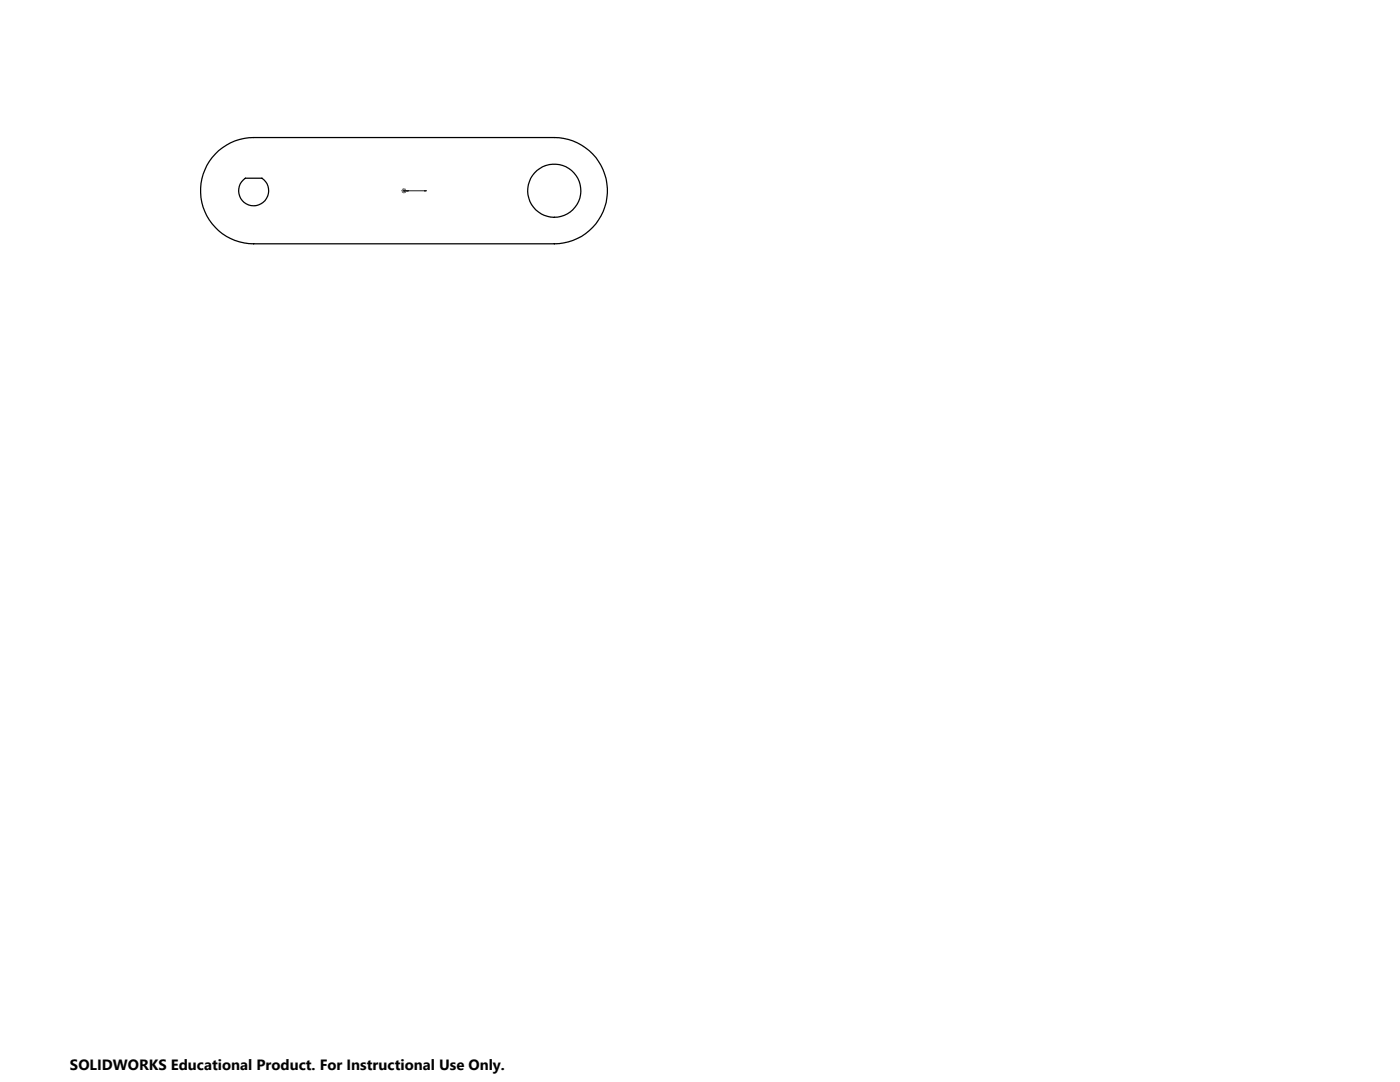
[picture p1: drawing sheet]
<svg xmlns="http://www.w3.org/2000/svg" width="279mm" height="216mm" viewBox="0 0 279 216" stroke-linecap="round" stroke-linejoin="round" font-family="sans-serif">
<path d="M80.5 38.1h.2zM80.6 38.1h.1M80.6 38.1h4.5M81.5 38.1h-.4h.4M85.1 38.1h-.5h.5" fill="none" stroke="#00f" stroke-width=".2"/>
<path d="M80.1 38.1h1M80.3 37.7l.7 .7M80.6 37.6v1M81 37.7l-.7 .7" fill="none" stroke="#808080" stroke-width=".2"/>
<path d="M84.6 38.1h.5zM80.5 38.1h.2zM81.1 38.1h.4zM80.5 38.1h.2z" fill="#00f"/>
<g fill="none" stroke="#000" stroke-width=".25">
<path d="M43.6 30.1a10.5 10.5 0 0 1 7-2.7h60a10.6 10.6 0 0 1 10.6 10.6 10.6 10.6 0 0 1-10.6 10.6h-60a10.6 10.6 0 0 1-9.9-6.8 10.6 10.6 0 0 1 2.9-11.7zM48.6 35.9l.4-.3h3.3a3 3 0 0 1 .7 4.3 3 3 0 0 1-4.4 .4 3 3 0 0 1 0-4.4z"/>
<circle cx="110.6" cy="38.1" r="5.3"/>
</g>
<text font-size="3" x="14" y="213.5">SOLIDWORKS Educational Product. For Instructional Use Only.</text>
</svg>
